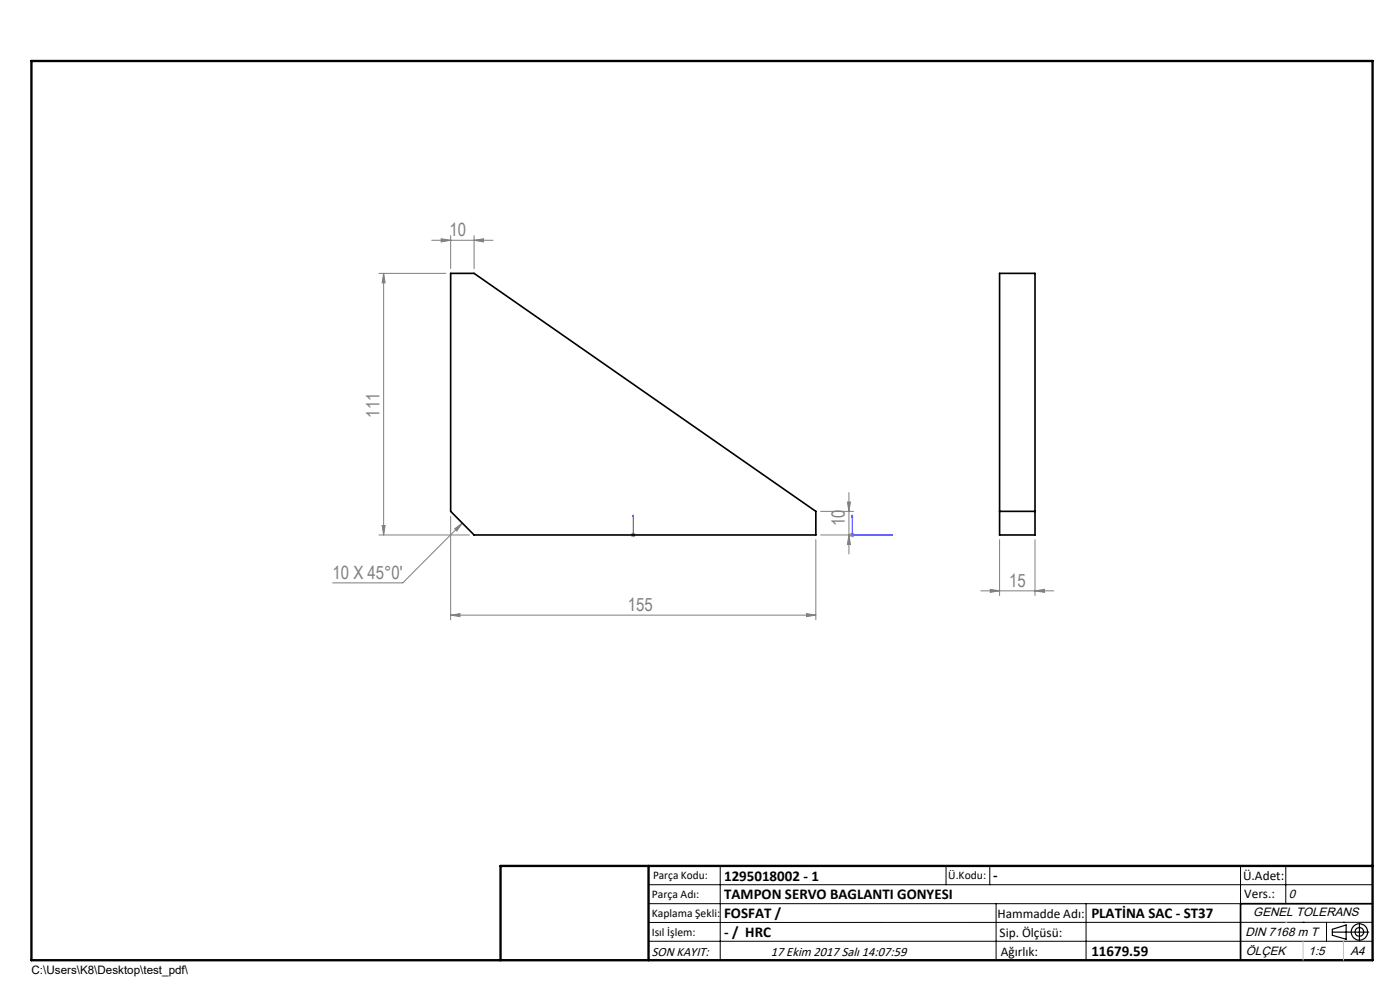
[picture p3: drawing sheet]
<svg xmlns="http://www.w3.org/2000/svg" width="297mm" height="210mm" viewBox="0 0 297 210" stroke-linecap="round" stroke-linejoin="round" font-family="sans-serif">
<g fill="none" stroke="#000" stroke-width=".25">
<path d="M282.6 197.7h7.8M282.6 197.1l3-.9v3l-3-.8zM288.4 195.8v3.8M106.2 203.7h185"/>
<circle cx="288.4" cy="197.7" r="1.74"/>
<circle cx="288.4" cy="197.7" r=".93"/>
</g>
<path d="M134.3 109.2v.5v-.5M134.3 113.4v.2zM134.3 113.5h.1M134.3 109.2v4.3M180.8 109.2l.1 .5h-.2zM180.8 109.2v4.3h8.5M188.9 113.4l.4 .1-.4 .1z" fill="none" stroke="#00f" stroke-width=".21"/>
<g fill="none" stroke="#808080" stroke-width=".21">
<path d="M80.4 58h14.2M81.4 58l.3 2h-.6zM81.4 58v55.5M91.6 51h13M93.6 50.7l2 .3-2 .3zM95.6 50v7M100.6 51l2-.3v.6zM100.6 50v7M80.4 113.5h19.2M81.1 111.5h.6l-.3 2zM95.6 109.5v22M96.4 112.2l1.7-1.2-1.2 1.6z"/>
<path d="M98.1 111l-12.7 12.6h-14.8M133.8 113.5h1M134 113.1l.7 .7M134.3 113v1M134.7 113.1l-.7 .7M173.1 114.5v17M174.1 108.5h7M179.8 106.5h.6l-.3 2zM180.1 113.5l.3 2h-.6zM180.1 104.5v13M180.4 113.1l.8 .7M180.8 113v1"/>
<path d="M181.2 113.1l-.8 .7M181.3 113.5h-7.2M212.1 114.5v11.8M219.6 114.5v11.8M95.6 130.5l2-.3v.6zM95.6 130.5h77.5M171.1 130.2l2 .3-2 .3zM208.1 125.3h15.5M210.1 125l2 .3-2 .4zM219.6 125.3l2-.3v.7z"/>
</g>
<g fill="none" stroke="#000" stroke-width=".21">
<path d="M137.6 187.7h153.6M137.6 191.7h153.6M137.6 199.7h153.6M152.8 183.7v20M200.7 183.7v4M210 183.7v4M211.3 191.7v12M230.4 191.7v12M263.2 183.7v20M272.8 183.7v8M276.4 195.6h.1M281.4 195.6v4.1"/>
<path d="M285 195.6h.1M291.2 195.6l-153.6 .1"/>
</g>
<path d="M291.2 191.7h-28v12" fill="none" stroke="#000" stroke-width=".35"/>
<path d="M6.7 12.9h284.5v190.8h-284.5zM137.6 183.7v20M291.2 183.7h-185v20" fill="none" stroke="#000" stroke-width=".5"/>
<path d="M276.4 199.7v4M285 199.7v4" fill="none" stroke="#c0c0c0" stroke-width=".21"/>
<path d="M272.8 195.6h.1" fill="none" stroke="#c0c0c0" stroke-width=".25"/>
<g fill="#00f">
<path d="M134.3 109.2v.5zM134.3 113.4v.2z"/>
<path d="M180.8 109.2l-.1 .5h.2zM188.9 113.4v.2l.4-.1z"/>
</g>
<g fill="#808080">
<path d="M96.4 112.2l1.7-1.2-1.2 1.6z"/>
<path d="M95.6 130.5l2-.3v.6zM171.1 130.2l2 .3-2 .3z"/>
<path d="M100.6 51l2-.3v.6zM93.6 50.7l2 .3-2 .3z"/>
<path d="M180.1 113.5l.3 2h-.6zM179.8 106.5h.6l-.3 2z"/>
<path d="M81.4 58l.3 2h-.6zM81.1 111.5h.6l-.3 2z"/>
<path d="M210.1 125l2 .3-2 .4zM219.6 125.3l2-.3v.7z"/>
</g>
<path d="M95.6 58h5l72.5 50.5v5h-72.5l-5-5zM212.1 58h7.5v55.5h-7.5zM212.1 108.5h7.5" fill="none" stroke="#000" stroke-width=".35"/>
<g font-size="3.9" fill="#808080">
<text x="95.4" y="50.1">10</text>
<text x="80.5" y="88.6" transform="rotate(-90 80.5 88.6)">111</text>
<text x="179.2" y="111.6" transform="rotate(-90 179.2 111.6)">10</text>
<text x="70.6" y="122.7">10 X 45°0'</text>
<text x="214.1" y="124.4">15</text>
<text x="133.2" y="129.6">155</text>
</g>
<g font-size="3.2">
<text x="153.6" y="186.8">1295018002 - 1</text>
<text x="153.6" y="190.8">TAMPON SERVO BAGLANTI GONYESI</text>
<text x="210.7" y="186.6">-</text>
<text x="153.6" y="194.8">FOSFAT /</text>
<text x="231.5" y="194.8">PLATİNA SAC - ST37</text>
<text x="153.6" y="198.8">- / HRC</text>
<text x="231.5" y="202.8">11679.59</text>
</g>
<g font-size="2.8">
<text x="263.7" y="186.7">Ü.Adet:</text>
<text x="263.9" y="190.5">Vers.:</text>
<text x="211.6" y="194.8">Hammadde Adı:</text>
<text x="138.3" y="202.8">SON KAYIT:</text>
<text x="163.5" y="202.8">17 Ekim 2017 Salı 14:07:59</text>
<text x="212.1" y="198.7">Sip. Ölçüsü:</text>
<text x="212.3" y="202.7">Ağırlık:</text>
</g>
<g font-size="2.6">
<text x="273.4" y="190.4">0</text>
<text x="265.9" y="194.4">GENEL TOLERANS</text>
<text x="264.2" y="198.5">DIN 7168 m T</text>
<text x="264.3" y="202.6">ÖLÇEK</text>
<text x="277.6" y="202.6">1:5</text>
<text x="286.5" y="202.6">A4</text>
</g>
<g font-size="2.5">
<text x="138.3" y="190.5">Parça Adı:</text>
<text x="138.5" y="186.5">Parça Kodu:</text>
<text x="201.2" y="186.5">Ü.Kodu:</text>
<text x="138.3" y="194.5">Kaplama Şekli:</text>
<text x="138.3" y="198.6">Isıl İşlem:</text>
<text x="6.7" y="206.7">C:\Users\K8\Desktop\test_pdf\</text>
</g>
</svg>
